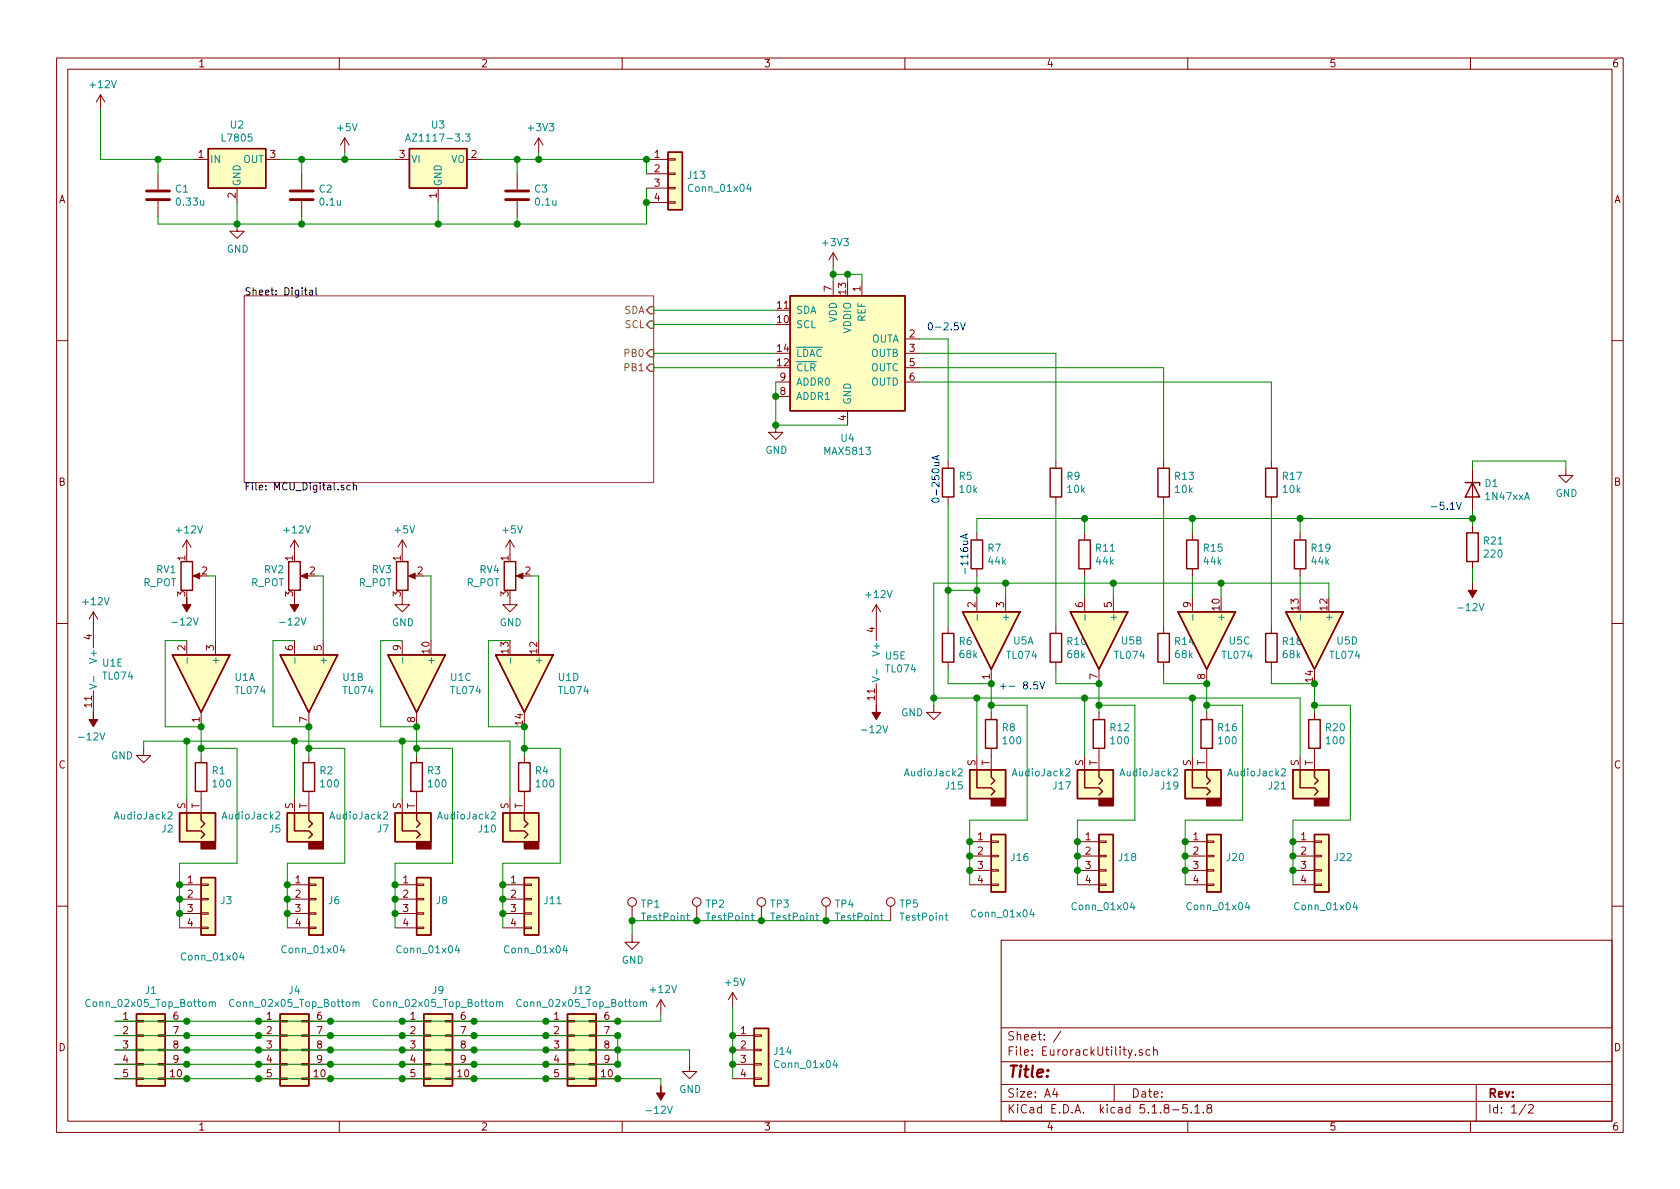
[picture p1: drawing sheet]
EESchema Schematic File Version 4
EELAYER 30 0
EELAYER END
$Descr A4 11693 8268
encoding utf-8
Sheet 1 2
Title ""
Date ""
Rev ""
Comp ""
Comment1 ""
Comment2 ""
Comment3 ""
Comment4 ""
$EndDescr
$Comp
L Amplifier_Operational:TL074 U1
U 1 1
P 1400 4750
F 0 "U1" V 1354 4980 50  0000 L CNN
F 1 "TL074" V 1445 4980 50  0000 L CNN
F 2 "" H 1350 4850 50  0001 C CNN
F 3 "http://www.ti.com/lit/ds/symlink/tl071.pdf" H 1450 4950 50  0001 C CNN
	1    1400 4750
	0    1    1    0   
$EndComp
$Comp
L Device:R_POT RV1
U 1 1
P 1300 4000
F 0 "RV1" H 1231 4046 50  0000 R CNN
F 1 "R_POT" H 1231 3955 50  0000 R CNN
F 2 "" H 1300 4000 50  0001 C CNN
F 3 "~" H 1300 4000 50  0001 C CNN
	1    1300 4000
	1    0    0    -1  
$EndComp
$Comp
L Amplifier_Operational:TL074 U1
U 2 1
P 2150 4750
F 0 "U1" V 2104 4980 50  0000 L CNN
F 1 "TL074" V 2195 4980 50  0000 L CNN
F 2 "" H 2100 4850 50  0001 C CNN
F 3 "http://www.ti.com/lit/ds/symlink/tl071.pdf" H 2200 4950 50  0001 C CNN
	2    2150 4750
	0    1    1    0   
$EndComp
$Comp
L Amplifier_Operational:TL074 U1
U 3 1
P 2900 4750
F 0 "U1" V 2854 4980 50  0000 L CNN
F 1 "TL074" V 2945 4980 50  0000 L CNN
F 2 "" H 2850 4850 50  0001 C CNN
F 3 "http://www.ti.com/lit/ds/symlink/tl071.pdf" H 2950 4950 50  0001 C CNN
	3    2900 4750
	0    1    1    0   
$EndComp
$Comp
L Amplifier_Operational:TL074 U1
U 4 1
P 3650 4750
F 0 "U1" V 3604 4980 50  0000 L CNN
F 1 "TL074" V 3695 4980 50  0000 L CNN
F 2 "" H 3600 4850 50  0001 C CNN
F 3 "http://www.ti.com/lit/ds/symlink/tl071.pdf" H 3700 4950 50  0001 C CNN
	4    3650 4750
	0    1    1    0   
$EndComp
$Comp
L Amplifier_Operational:TL074 U1
U 5 1
P 750 4650
F 0 "U1" H 708 4696 50  0000 L CNN
F 1 "TL074" H 708 4605 50  0000 L CNN
F 2 "" H 700 4750 50  0001 C CNN
F 3 "http://www.ti.com/lit/ds/symlink/tl071.pdf" H 800 4850 50  0001 C CNN
	5    750  4650
	1    0    0    -1  
$EndComp
Wire Wire Line
	1400 5050 1150 5050
Wire Wire Line
	1150 5050 1150 4450
Wire Wire Line
	1150 4450 1300 4450
Wire Wire Line
	1900 5050 1900 4450
Wire Wire Line
	1900 4450 2050 4450
Wire Wire Line
	1900 5050 2150 5050
Wire Wire Line
	2900 5050 2650 5050
Wire Wire Line
	2650 5050 2650 4450
Wire Wire Line
	2650 4450 2800 4450
Wire Wire Line
	3650 5050 3400 5050
Wire Wire Line
	3400 5050 3400 4450
Wire Wire Line
	3400 4450 3550 4450
Wire Wire Line
	1500 4450 1500 4000
Wire Wire Line
	1500 4000 1450 4000
$Comp
L Device:R_POT RV2
U 1 1
P 2050 4000
F 0 "RV2" H 1981 4046 50  0000 R CNN
F 1 "R_POT" H 1981 3955 50  0000 R CNN
F 2 "" H 2050 4000 50  0001 C CNN
F 3 "~" H 2050 4000 50  0001 C CNN
	1    2050 4000
	1    0    0    -1  
$EndComp
Wire Wire Line
	2250 4450 2250 4000
Wire Wire Line
	2250 4000 2200 4000
$Comp
L Device:R_POT RV3
U 1 1
P 2800 4000
F 0 "RV3" H 2731 4046 50  0000 R CNN
F 1 "R_POT" H 2731 3955 50  0000 R CNN
F 2 "" H 2800 4000 50  0001 C CNN
F 3 "~" H 2800 4000 50  0001 C CNN
	1    2800 4000
	1    0    0    -1  
$EndComp
Wire Wire Line
	3000 4450 3000 4000
Wire Wire Line
	3000 4000 2950 4000
$Comp
L Device:R_POT RV4
U 1 1
P 3550 4000
F 0 "RV4" H 3481 4046 50  0000 R CNN
F 1 "R_POT" H 3481 3955 50  0000 R CNN
F 2 "" H 3550 4000 50  0001 C CNN
F 3 "~" H 3550 4000 50  0001 C CNN
	1    3550 4000
	1    0    0    -1  
$EndComp
Wire Wire Line
	3750 4450 3750 4000
Wire Wire Line
	3750 4000 3700 4000
$Comp
L power:+12V #PWR0101
U 1 1
P 1300 3850
F 0 "#PWR0101" H 1300 3700 50  0001 C CNN
F 1 "+12V" H 1315 4023 50  0000 C CNN
F 2 "" H 1300 3850 50  0001 C CNN
F 3 "" H 1300 3850 50  0001 C CNN
	1    1300 3850
	1    0    0    -1  
$EndComp
$Comp
L power:+12V #PWR0102
U 1 1
P 2050 3850
F 0 "#PWR0102" H 2050 3700 50  0001 C CNN
F 1 "+12V" H 2065 4023 50  0000 C CNN
F 2 "" H 2050 3850 50  0001 C CNN
F 3 "" H 2050 3850 50  0001 C CNN
	1    2050 3850
	1    0    0    -1  
$EndComp
$Comp
L power:-12V #PWR0103
U 1 1
P 1300 4150
F 0 "#PWR0103" H 1300 4250 50  0001 C CNN
F 1 "-12V" H 1315 4323 50  0000 C CNN
F 2 "" H 1300 4150 50  0001 C CNN
F 3 "" H 1300 4150 50  0001 C CNN
	1    1300 4150
	-1   0    0    1   
$EndComp
$Comp
L power:-12V #PWR0104
U 1 1
P 2050 4150
F 0 "#PWR0104" H 2050 4250 50  0001 C CNN
F 1 "-12V" H 2065 4323 50  0000 C CNN
F 2 "" H 2050 4150 50  0001 C CNN
F 3 "" H 2050 4150 50  0001 C CNN
	1    2050 4150
	-1   0    0    1   
$EndComp
$Comp
L power:GND #PWR0105
U 1 1
P 2800 4150
F 0 "#PWR0105" H 2800 3900 50  0001 C CNN
F 1 "GND" H 2805 3977 50  0000 C CNN
F 2 "" H 2800 4150 50  0001 C CNN
F 3 "" H 2800 4150 50  0001 C CNN
	1    2800 4150
	1    0    0    -1  
$EndComp
$Comp
L power:GND #PWR0106
U 1 1
P 3550 4150
F 0 "#PWR0106" H 3550 3900 50  0001 C CNN
F 1 "GND" H 3555 3977 50  0000 C CNN
F 2 "" H 3550 4150 50  0001 C CNN
F 3 "" H 3550 4150 50  0001 C CNN
	1    3550 4150
	1    0    0    -1  
$EndComp
$Comp
L power:+12V #PWR0107
U 1 1
P 650 4350
F 0 "#PWR0107" H 650 4200 50  0001 C CNN
F 1 "+12V" H 665 4523 50  0000 C CNN
F 2 "" H 650 4350 50  0001 C CNN
F 3 "" H 650 4350 50  0001 C CNN
	1    650  4350
	1    0    0    -1  
$EndComp
$Comp
L Regulator_Linear:L7805 U2
U 1 1
P 1650 1100
F 0 "U2" H 1650 1342 50  0000 C CNN
F 1 "L7805" H 1650 1251 50  0000 C CNN
F 2 "" H 1675 950 50  0001 L CIN
F 3 "http://www.st.com/content/ccc/resource/technical/document/datasheet/41/4f/b3/b0/12/d4/47/88/CD00000444.pdf/files/CD00000444.pdf/jcr:content/translations/en.CD00000444.pdf" H 1650 1050 50  0001 C CNN
	1    1650 1100
	1    0    0    -1  
$EndComp
$Comp
L power:+12V #PWR0108
U 1 1
P 700 750
F 0 "#PWR0108" H 700 600 50  0001 C CNN
F 1 "+12V" H 715 923 50  0000 C CNN
F 2 "" H 700 750 50  0001 C CNN
F 3 "" H 700 750 50  0001 C CNN
	1    700  750 
	1    0    0    -1  
$EndComp
$Comp
L power:GND #PWR0109
U 1 1
P 1650 1550
F 0 "#PWR0109" H 1650 1300 50  0001 C CNN
F 1 "GND" H 1655 1377 50  0000 C CNN
F 2 "" H 1650 1550 50  0001 C CNN
F 3 "" H 1650 1550 50  0001 C CNN
	1    1650 1550
	1    0    0    -1  
$EndComp
$Comp
L Device:C C1
U 1 1
P 1100 1350
F 0 "C1" H 1215 1396 50  0000 L CNN
F 1 "0.33u" H 1215 1305 50  0000 L CNN
F 2 "" H 1138 1200 50  0001 C CNN
F 3 "~" H 1100 1350 50  0001 C CNN
	1    1100 1350
	1    0    0    -1  
$EndComp
$Comp
L Device:C C2
U 1 1
P 2100 1350
F 0 "C2" H 2215 1396 50  0000 L CNN
F 1 "0.1u" H 2215 1305 50  0000 L CNN
F 2 "" H 2138 1200 50  0001 C CNN
F 3 "~" H 2100 1350 50  0001 C CNN
	1    2100 1350
	1    0    0    -1  
$EndComp
Wire Wire Line
	1100 1200 1100 1100
Wire Wire Line
	1100 1100 1350 1100
Wire Wire Line
	1100 1500 1100 1550
Wire Wire Line
	1100 1550 1650 1550
Wire Wire Line
	1650 1400 1650 1550
Connection ~ 1650 1550
Wire Wire Line
	1650 1550 2100 1550
Wire Wire Line
	2100 1550 2100 1500
Wire Wire Line
	2100 1200 2100 1100
Wire Wire Line
	2100 1100 1950 1100
Wire Wire Line
	2100 1100 2400 1100
Wire Wire Line
	2400 1100 2400 1050
Connection ~ 2100 1100
$Comp
L power:+5V #PWR0110
U 1 1
P 2400 1050
F 0 "#PWR0110" H 2400 900 50  0001 C CNN
F 1 "+5V" H 2415 1223 50  0000 C CNN
F 2 "" H 2400 1050 50  0001 C CNN
F 3 "" H 2400 1050 50  0001 C CNN
	1    2400 1050
	1    0    0    -1  
$EndComp
$Comp
L power:+5V #PWR0111
U 1 1
P 2800 3850
F 0 "#PWR0111" H 2800 3700 50  0001 C CNN
F 1 "+5V" H 2815 4023 50  0000 C CNN
F 2 "" H 2800 3850 50  0001 C CNN
F 3 "" H 2800 3850 50  0001 C CNN
	1    2800 3850
	1    0    0    -1  
$EndComp
$Comp
L power:+5V #PWR0112
U 1 1
P 3550 3850
F 0 "#PWR0112" H 3550 3700 50  0001 C CNN
F 1 "+5V" H 3565 4023 50  0000 C CNN
F 2 "" H 3550 3850 50  0001 C CNN
F 3 "" H 3550 3850 50  0001 C CNN
	1    3550 3850
	1    0    0    -1  
$EndComp
$Comp
L Regulator_Linear:AZ1117-3.3 U3
U 1 1
P 3050 1100
F 0 "U3" H 3050 1342 50  0000 C CNN
F 1 "AZ1117-3.3" H 3050 1251 50  0000 C CNN
F 2 "" H 3050 1350 50  0001 C CIN
F 3 "https://www.diodes.com/assets/Datasheets/AZ1117.pdf" H 3050 1100 50  0001 C CNN
	1    3050 1100
	1    0    0    -1  
$EndComp
Wire Wire Line
	3050 1400 3050 1550
Wire Wire Line
	3050 1550 2100 1550
Connection ~ 2100 1550
Wire Wire Line
	2750 1100 2400 1100
Connection ~ 2400 1100
Wire Wire Line
	3350 1100 3600 1100
Wire Wire Line
	3750 1100 3750 1050
$Comp
L power:+3V3 #PWR0113
U 1 1
P 3750 1050
F 0 "#PWR0113" H 3750 900 50  0001 C CNN
F 1 "+3V3" H 3765 1223 50  0000 C CNN
F 2 "" H 3750 1050 50  0001 C CNN
F 3 "" H 3750 1050 50  0001 C CNN
	1    3750 1050
	1    0    0    -1  
$EndComp
$Comp
L Device:C C3
U 1 1
P 3600 1350
F 0 "C3" H 3715 1396 50  0000 L CNN
F 1 "0.1u" H 3715 1305 50  0000 L CNN
F 2 "" H 3638 1200 50  0001 C CNN
F 3 "~" H 3600 1350 50  0001 C CNN
	1    3600 1350
	1    0    0    -1  
$EndComp
Wire Wire Line
	3600 1200 3600 1100
Connection ~ 3600 1100
Wire Wire Line
	3600 1100 3750 1100
Wire Wire Line
	3600 1500 3600 1550
Wire Wire Line
	3600 1550 3050 1550
Connection ~ 3050 1550
Wire Wire Line
	6750 6150 6750 6050
Wire Wire Line
	7500 6150 7500 6050
Wire Wire Line
	8250 6050 8250 6150
Wire Wire Line
	9000 6150 9000 6050
$Comp
L Connector:AudioJack2 J2
U 1 1
P 1400 5750
F 0 "J2" V 1386 5938 50  0000 L CNN
F 1 "AudioJack2" V 1477 5938 50  0000 L CNN
F 2 "" H 1400 5750 50  0001 C CNN
F 3 "~" H 1400 5750 50  0001 C CNN
	1    1400 5750
	0    -1   -1   0   
$EndComp
$Comp
L Connector:AudioJack2 J5
U 1 1
P 2150 5750
F 0 "J5" V 2136 5938 50  0000 L CNN
F 1 "AudioJack2" V 2227 5938 50  0000 L CNN
F 2 "" H 2150 5750 50  0001 C CNN
F 3 "~" H 2150 5750 50  0001 C CNN
	1    2150 5750
	0    -1   -1   0   
$EndComp
$Comp
L Connector:AudioJack2 J10
U 1 1
P 3650 5750
F 0 "J10" V 3636 5938 50  0000 L CNN
F 1 "AudioJack2" V 3727 5938 50  0000 L CNN
F 2 "" H 3650 5750 50  0001 C CNN
F 3 "~" H 3650 5750 50  0001 C CNN
	1    3650 5750
	0    -1   -1   0   
$EndComp
$Comp
L Connector:AudioJack2 J7
U 1 1
P 2900 5750
F 0 "J7" V 2886 5938 50  0000 L CNN
F 1 "AudioJack2" V 2977 5938 50  0000 L CNN
F 2 "" H 2900 5750 50  0001 C CNN
F 3 "~" H 2900 5750 50  0001 C CNN
	1    2900 5750
	0    -1   -1   0   
$EndComp
Wire Wire Line
	1000 5150 1000 5200
$Comp
L power:GND #PWR0114
U 1 1
P 1000 5200
F 0 "#PWR0114" H 1000 4950 50  0001 C CNN
F 1 "GND" H 850 5150 50  0000 C CNN
F 2 "" H 1000 5200 50  0001 C CNN
F 3 "" H 1000 5200 50  0001 C CNN
	1    1000 5200
	1    0    0    -1  
$EndComp
$Comp
L Connector_Generic:Conn_01x04 J3
U 1 1
P 1450 6250
F 0 "J3" H 1530 6242 50  0000 L CNN
F 1 "Conn_01x04" H 1250 5850 50  0000 L CNN
F 2 "" H 1450 6250 50  0001 C CNN
F 3 "~" H 1450 6250 50  0001 C CNN
	1    1450 6250
	1    0    0    -1  
$EndComp
$Comp
L Connector_Generic:Conn_01x04 J6
U 1 1
P 2200 6250
F 0 "J6" H 2280 6242 50  0000 L CNN
F 1 "Conn_01x04" H 1950 5900 50  0000 L CNN
F 2 "" H 2200 6250 50  0001 C CNN
F 3 "~" H 2200 6250 50  0001 C CNN
	1    2200 6250
	1    0    0    -1  
$EndComp
$Comp
L Connector_Generic:Conn_01x04 J8
U 1 1
P 2950 6250
F 0 "J8" H 3030 6242 50  0000 L CNN
F 1 "Conn_01x04" H 2750 5900 50  0000 L CNN
F 2 "" H 2950 6250 50  0001 C CNN
F 3 "~" H 2950 6250 50  0001 C CNN
	1    2950 6250
	1    0    0    -1  
$EndComp
$Comp
L Connector_Generic:Conn_01x04 J11
U 1 1
P 3700 6250
F 0 "J11" H 3780 6242 50  0000 L CNN
F 1 "Conn_01x04" H 3500 5900 50  0000 L CNN
F 2 "" H 3700 6250 50  0001 C CNN
F 3 "~" H 3700 6250 50  0001 C CNN
	1    3700 6250
	1    0    0    -1  
$EndComp
Wire Wire Line
	1250 6450 1250 6350
Connection ~ 1250 6250
Wire Wire Line
	1250 6250 1250 6150
Connection ~ 1250 6350
Wire Wire Line
	1250 6350 1250 6250
Wire Wire Line
	1250 6150 1250 6000
Connection ~ 1250 6150
Wire Wire Line
	2000 6450 2000 6350
Connection ~ 2000 6150
Wire Wire Line
	2000 6150 2000 6000
Connection ~ 2000 6250
Wire Wire Line
	2000 6250 2000 6150
Connection ~ 2000 6350
Wire Wire Line
	2000 6350 2000 6250
Wire Wire Line
	2750 6000 2750 6150
Connection ~ 2750 6150
Wire Wire Line
	2750 6150 2750 6250
Connection ~ 2750 6250
Wire Wire Line
	2750 6250 2750 6350
Connection ~ 2750 6350
Wire Wire Line
	2750 6350 2750 6450
Wire Wire Line
	3500 6450 3500 6350
Connection ~ 3500 6150
Wire Wire Line
	3500 6150 3500 6000
Connection ~ 3500 6250
Wire Wire Line
	3500 6250 3500 6150
Connection ~ 3500 6350
Wire Wire Line
	3500 6350 3500 6250
Wire Wire Line
	1000 5150 1300 5150
Connection ~ 1300 5150
Wire Wire Line
	1300 5150 2050 5150
Wire Wire Line
	2050 5150 2050 5550
Connection ~ 2050 5150
Wire Wire Line
	2050 5150 2800 5150
Wire Wire Line
	2800 5150 2800 5550
Connection ~ 2800 5150
Wire Wire Line
	2800 5150 3550 5150
Wire Wire Line
	3550 5150 3550 5550
Wire Wire Line
	2900 5200 2900 5050
Wire Wire Line
	3650 5050 3650 5200
Wire Wire Line
	1400 5050 1400 5200
Wire Wire Line
	2150 5050 2150 5200
$Comp
L Device:R R1
U 1 1
P 1400 5400
F 0 "R1" H 1470 5446 50  0000 L CNN
F 1 "100" H 1470 5355 50  0000 L CNN
F 2 "" V 1330 5400 50  0001 C CNN
F 3 "~" H 1400 5400 50  0001 C CNN
	1    1400 5400
	1    0    0    -1  
$EndComp
Wire Wire Line
	1650 6000 1650 5200
Wire Wire Line
	1250 6000 1650 6000
Wire Wire Line
	1400 5200 1650 5200
Wire Wire Line
	2400 6000 2400 5200
Wire Wire Line
	2150 5200 2400 5200
Wire Wire Line
	2000 6000 2400 6000
Wire Wire Line
	3150 6000 3150 5200
Wire Wire Line
	2900 5200 3150 5200
Wire Wire Line
	2750 6000 3150 6000
Wire Wire Line
	3900 6000 3900 5200
Wire Wire Line
	3650 5200 3900 5200
Wire Wire Line
	3500 6000 3900 6000
Wire Wire Line
	1400 5250 1400 5200
Connection ~ 1400 5200
$Comp
L Device:R R2
U 1 1
P 2150 5400
F 0 "R2" H 2220 5446 50  0000 L CNN
F 1 "100" H 2220 5355 50  0000 L CNN
F 2 "" V 2080 5400 50  0001 C CNN
F 3 "~" H 2150 5400 50  0001 C CNN
	1    2150 5400
	1    0    0    -1  
$EndComp
$Comp
L Device:R R3
U 1 1
P 2900 5400
F 0 "R3" H 2970 5446 50  0000 L CNN
F 1 "100" H 2970 5355 50  0000 L CNN
F 2 "" V 2830 5400 50  0001 C CNN
F 3 "~" H 2900 5400 50  0001 C CNN
	1    2900 5400
	1    0    0    -1  
$EndComp
$Comp
L Device:R R4
U 1 1
P 3650 5400
F 0 "R4" H 3720 5446 50  0000 L CNN
F 1 "100" H 3720 5355 50  0000 L CNN
F 2 "" V 3580 5400 50  0001 C CNN
F 3 "~" H 3650 5400 50  0001 C CNN
	1    3650 5400
	1    0    0    -1  
$EndComp
Wire Wire Line
	2150 5200 2150 5250
Connection ~ 2150 5200
Wire Wire Line
	2900 5200 2900 5250
Connection ~ 2900 5200
Wire Wire Line
	3650 5250 3650 5200
Connection ~ 3650 5200
Wire Wire Line
	1300 5150 1300 5550
Connection ~ 1400 5050
Connection ~ 2150 5050
Connection ~ 2900 5050
Connection ~ 3650 5050
$Comp
L power:-12V #PWR0115
U 1 1
P 650 4950
F 0 "#PWR0115" H 650 5050 50  0001 C CNN
F 1 "-12V" H 665 5123 50  0000 C CNN
F 2 "" H 650 4950 50  0001 C CNN
F 3 "" H 650 4950 50  0001 C CNN
	1    650  4950
	-1   0    0    1   
$EndComp
$Comp
L Connector:TestPoint TP1
U 1 1
P 4400 6400
F 0 "TP1" H 4458 6518 50  0000 L CNN
F 1 "TestPoint" H 4458 6427 50  0000 L CNN
F 2 "" H 4600 6400 50  0001 C CNN
F 3 "~" H 4600 6400 50  0001 C CNN
	1    4400 6400
	1    0    0    -1  
$EndComp
$Comp
L Connector:TestPoint TP2
U 1 1
P 4850 6400
F 0 "TP2" H 4908 6518 50  0000 L CNN
F 1 "TestPoint" H 4908 6427 50  0000 L CNN
F 2 "" H 5050 6400 50  0001 C CNN
F 3 "~" H 5050 6400 50  0001 C CNN
	1    4850 6400
	1    0    0    -1  
$EndComp
$Comp
L Connector:TestPoint TP3
U 1 1
P 5300 6400
F 0 "TP3" H 5358 6518 50  0000 L CNN
F 1 "TestPoint" H 5358 6427 50  0000 L CNN
F 2 "" H 5500 6400 50  0001 C CNN
F 3 "~" H 5500 6400 50  0001 C CNN
	1    5300 6400
	1    0    0    -1  
$EndComp
$Comp
L Connector:TestPoint TP4
U 1 1
P 5750 6400
F 0 "TP4" H 5808 6518 50  0000 L CNN
F 1 "TestPoint" H 5808 6427 50  0000 L CNN
F 2 "" H 5950 6400 50  0001 C CNN
F 3 "~" H 5950 6400 50  0001 C CNN
	1    5750 6400
	1    0    0    -1  
$EndComp
$Comp
L Connector:TestPoint TP5
U 1 1
P 6200 6400
F 0 "TP5" H 6258 6518 50  0000 L CNN
F 1 "TestPoint" H 6258 6427 50  0000 L CNN
F 2 "" H 6400 6400 50  0001 C CNN
F 3 "~" H 6400 6400 50  0001 C CNN
	1    6200 6400
	1    0    0    -1  
$EndComp
Wire Wire Line
	6200 6400 5750 6400
Connection ~ 4850 6400
Wire Wire Line
	4850 6400 4400 6400
Connection ~ 5300 6400
Wire Wire Line
	5300 6400 4850 6400
Connection ~ 5750 6400
Wire Wire Line
	5750 6400 5300 6400
Wire Wire Line
	4400 6400 4400 6500
Connection ~ 4400 6400
$Comp
L power:GND #PWR0116
U 1 1
P 4400 6500
F 0 "#PWR0116" H 4400 6250 50  0001 C CNN
F 1 "GND" H 4405 6327 50  0000 C CNN
F 2 "" H 4400 6500 50  0001 C CNN
F 3 "" H 4400 6500 50  0001 C CNN
	1    4400 6500
	1    0    0    -1  
$EndComp
Wire Wire Line
	1100 1100 700  1100
Wire Wire Line
	700  1100 700  750 
Connection ~ 1100 1100
$Comp
L Connector_Generic:Conn_02x05_Top_Bottom J1
U 1 1
P 1000 7300
F 0 "J1" H 1050 7717 50  0000 C CNN
F 1 "Conn_02x05_Top_Bottom" H 1050 7626 50  0000 C CNN
F 2 "" H 1000 7300 50  0001 C CNN
F 3 "~" H 1000 7300 50  0001 C CNN
	1    1000 7300
	1    0    0    -1  
$EndComp
$Comp
L Connector_Generic:Conn_02x05_Top_Bottom J4
U 1 1
P 2000 7300
F 0 "J4" H 2050 7717 50  0000 C CNN
F 1 "Conn_02x05_Top_Bottom" H 2050 7626 50  0000 C CNN
F 2 "" H 2000 7300 50  0001 C CNN
F 3 "~" H 2000 7300 50  0001 C CNN
	1    2000 7300
	1    0    0    -1  
$EndComp
$Comp
L Connector_Generic:Conn_02x05_Top_Bottom J9
U 1 1
P 3000 7300
F 0 "J9" H 3050 7717 50  0000 C CNN
F 1 "Conn_02x05_Top_Bottom" H 3050 7626 50  0000 C CNN
F 2 "" H 3000 7300 50  0001 C CNN
F 3 "~" H 3000 7300 50  0001 C CNN
	1    3000 7300
	1    0    0    -1  
$EndComp
$Comp
L Connector_Generic:Conn_02x05_Top_Bottom J12
U 1 1
P 4000 7300
F 0 "J12" H 4050 7717 50  0000 C CNN
F 1 "Conn_02x05_Top_Bottom" H 4050 7626 50  0000 C CNN
F 2 "" H 4000 7300 50  0001 C CNN
F 3 "~" H 4000 7300 50  0001 C CNN
	1    4000 7300
	1    0    0    -1  
$EndComp
$Comp
L Connector_Generic:Conn_01x04 J14
U 1 1
P 5300 7300
F 0 "J14" H 5380 7292 50  0000 L CNN
F 1 "Conn_01x04" H 5380 7201 50  0000 L CNN
F 2 "" H 5300 7300 50  0001 C CNN
F 3 "~" H 5300 7300 50  0001 C CNN
	1    5300 7300
	1    0    0    -1  
$EndComp
Wire Wire Line
	5100 7500 5100 7400
Connection ~ 5100 7200
Wire Wire Line
	5100 7200 5100 7000
Connection ~ 5100 7300
Wire Wire Line
	5100 7300 5100 7200
Connection ~ 5100 7400
Wire Wire Line
	5100 7400 5100 7300
$Comp
L power:+5V #PWR0117
U 1 1
P 5100 7000
F 0 "#PWR0117" H 5100 6850 50  0001 C CNN
F 1 "+5V" H 5115 7173 50  0000 C CNN
F 2 "" H 5100 7000 50  0001 C CNN
F 3 "" H 5100 7000 50  0001 C CNN
	1    5100 7000
	1    0    0    -1  
$EndComp
Wire Wire Line
	4300 7100 3800 7100
Connection ~ 1300 7100
Wire Wire Line
	1300 7100 800  7100
Connection ~ 1800 7100
Wire Wire Line
	1800 7100 1300 7100
Connection ~ 2300 7100
Wire Wire Line
	2300 7100 1800 7100
Connection ~ 2800 7100
Wire Wire Line
	2800 7100 2300 7100
Connection ~ 3300 7100
Wire Wire Line
	3300 7100 2800 7100
Connection ~ 3800 7100
Wire Wire Line
	3800 7100 3300 7100
Wire Wire Line
	800  7200 1300 7200
Connection ~ 1300 7200
Wire Wire Line
	1300 7200 1800 7200
Connection ~ 1800 7200
Wire Wire Line
	1800 7200 2300 7200
Connection ~ 2300 7200
Wire Wire Line
	2300 7200 2800 7200
Connection ~ 2800 7200
Wire Wire Line
	2800 7200 3300 7200
Connection ~ 3300 7200
Wire Wire Line
	3300 7200 3800 7200
Connection ~ 3800 7200
Wire Wire Line
	3800 7200 4300 7200
Wire Wire Line
	800  7300 1300 7300
Connection ~ 1300 7300
Wire Wire Line
	1300 7300 1800 7300
Connection ~ 1800 7300
Wire Wire Line
	1800 7300 2300 7300
Connection ~ 2300 7300
Wire Wire Line
	2300 7300 2800 7300
Connection ~ 2800 7300
Wire Wire Line
	2800 7300 3300 7300
Connection ~ 3300 7300
Wire Wire Line
	3300 7300 3800 7300
Connection ~ 3800 7300
Wire Wire Line
	3800 7300 4300 7300
Wire Wire Line
	800  7400 1300 7400
Connection ~ 1300 7400
Wire Wire Line
	1300 7400 1800 7400
Connection ~ 1800 7400
Wire Wire Line
	1800 7400 2300 7400
Connection ~ 2300 7400
Wire Wire Line
	2300 7400 2800 7400
Connection ~ 2800 7400
Wire Wire Line
	2800 7400 3300 7400
Connection ~ 3300 7400
Wire Wire Line
	3300 7400 3800 7400
Connection ~ 3800 7400
Wire Wire Line
	3800 7400 4300 7400
Wire Wire Line
	800  7500 1300 7500
Wire Wire Line
	4600 7500 4600 7550
Connection ~ 1300 7500
Wire Wire Line
	1300 7500 1800 7500
Connection ~ 1800 7500
Wire Wire Line
	1800 7500 2300 7500
Connection ~ 2300 7500
Wire Wire Line
	2300 7500 2800 7500
Connection ~ 2800 7500
Wire Wire Line
	2800 7500 3300 7500
Connection ~ 3300 7500
Wire Wire Line
	3300 7500 3800 7500
Connection ~ 3800 7500
Wire Wire Line
	3800 7500 4300 7500
Connection ~ 4300 7500
Wire Wire Line
	4300 7500 4600 7500
Wire Wire Line
	4300 7100 4600 7100
Wire Wire Line
	4600 7100 4600 7050
Connection ~ 4300 7100
Wire Wire Line
	4300 7200 4300 7300
Connection ~ 4300 7200
Connection ~ 4300 7400
Connection ~ 4300 7300
Wire Wire Line
	4300 7300 4300 7400
Wire Wire Line
	4300 7300 4800 7300
Wire Wire Line
	4800 7300 4800 7400
$Comp
L power:GND #PWR0118
U 1 1
P 4800 7400
F 0 "#PWR0118" H 4800 7150 50  0001 C CNN
F 1 "GND" H 4805 7227 50  0000 C CNN
F 2 "" H 4800 7400 50  0001 C CNN
F 3 "" H 4800 7400 50  0001 C CNN
	1    4800 7400
	1    0    0    -1  
$EndComp
$Comp
L power:+12V #PWR0119
U 1 1
P 4600 7050
F 0 "#PWR0119" H 4600 6900 50  0001 C CNN
F 1 "+12V" H 4615 7223 50  0000 C CNN
F 2 "" H 4600 7050 50  0001 C CNN
F 3 "" H 4600 7050 50  0001 C CNN
	1    4600 7050
	1    0    0    -1  
$EndComp
$Comp
L power:-12V #PWR0120
U 1 1
P 4600 7550
F 0 "#PWR0120" H 4600 7650 50  0001 C CNN
F 1 "-12V" H 4615 7723 50  0000 C CNN
F 2 "" H 4600 7550 50  0001 C CNN
F 3 "" H 4600 7550 50  0001 C CNN
	1    4600 7550
	-1   0    0    1   
$EndComp
Connection ~ 9000 6050
Connection ~ 8250 6050
Connection ~ 7500 6050
Connection ~ 6750 6050
Wire Wire Line
	8850 2650 8850 3200
Wire Wire Line
	6400 2650 8850 2650
Wire Wire Line
	8100 2550 8100 3200
Wire Wire Line
	8100 2550 6400 2550
Wire Wire Line
	7350 2450 6400 2450
Wire Wire Line
	7350 3200 7350 2450
Wire Wire Line
	8850 4350 8850 3500
Wire Wire Line
	8100 3500 8100 4350
Connection ~ 8400 4750
Wire Wire Line
	8100 4750 8400 4750
Wire Wire Line
	8100 4650 8100 4750
Connection ~ 9150 4750
Wire Wire Line
	8850 4750 9150 4750
Wire Wire Line
	8850 4650 8850 4750
$Comp
L Device:R R18
U 1 1
P 8850 4500
F 0 "R18" H 8920 4546 50  0000 L CNN
F 1 "68k" H 8920 4455 50  0000 L CNN
F 2 "" V 8780 4500 50  0001 C CNN
F 3 "~" H 8850 4500 50  0001 C CNN
	1    8850 4500
	1    0    0    -1  
$EndComp
$Comp
L Device:R R14
U 1 1
P 8100 4500
F 0 "R14" H 8170 4546 50  0000 L CNN
F 1 "68k" H 8170 4455 50  0000 L CNN
F 2 "" V 8030 4500 50  0001 C CNN
F 3 "~" H 8100 4500 50  0001 C CNN
	1    8100 4500
	1    0    0    -1  
$EndComp
Wire Wire Line
	7350 3500 7350 4350
Connection ~ 7650 4750
Wire Wire Line
	7350 4750 7350 4650
Wire Wire Line
	7650 4750 7350 4750
Wire Wire Line
	6800 4850 6800 5250
Connection ~ 9150 4900
Wire Wire Line
	9150 4950 9150 4900
Connection ~ 8400 4900
Wire Wire Line
	8400 4900 8400 4950
Connection ~ 7650 4900
Wire Wire Line
	7650 4900 7650 4950
$Comp
L Device:R R20
U 1 1
P 9150 5100
F 0 "R20" H 9220 5146 50  0000 L CNN
F 1 "100" H 9220 5055 50  0000 L CNN
F 2 "" V 9080 5100 50  0001 C CNN
F 3 "~" H 9150 5100 50  0001 C CNN
	1    9150 5100
	1    0    0    -1  
$EndComp
$Comp
L Device:R R16
U 1 1
P 8400 5100
F 0 "R16" H 8470 5146 50  0000 L CNN
F 1 "100" H 8470 5055 50  0000 L CNN
F 2 "" V 8330 5100 50  0001 C CNN
F 3 "~" H 8400 5100 50  0001 C CNN
	1    8400 5100
	1    0    0    -1  
$EndComp
$Comp
L Device:R R12
U 1 1
P 7650 5100
F 0 "R12" H 7720 5146 50  0000 L CNN
F 1 "100" H 7720 5055 50  0000 L CNN
F 2 "" V 7580 5100 50  0001 C CNN
F 3 "~" H 7650 5100 50  0001 C CNN
	1    7650 5100
	1    0    0    -1  
$EndComp
Connection ~ 6900 4900
Wire Wire Line
	6900 4950 6900 4900
Wire Wire Line
	9000 5700 9400 5700
Wire Wire Line
	9150 4900 9400 4900
Wire Wire Line
	9400 5700 9400 4900
Wire Wire Line
	8250 5700 8650 5700
Wire Wire Line
	8400 4900 8650 4900
Wire Wire Line
	8650 5700 8650 4900
Wire Wire Line
	7500 5700 7900 5700
Wire Wire Line
	7650 4900 7900 4900
Wire Wire Line
	7900 5700 7900 4900
Wire Wire Line
	6900 4900 7150 4900
Wire Wire Line
	6750 5700 7150 5700
Wire Wire Line
	7150 5700 7150 4900
$Comp
L Device:R R8
U 1 1
P 6900 5100
F 0 "R8" H 6970 5146 50  0000 L CNN
F 1 "100" H 6970 5055 50  0000 L CNN
F 2 "" V 6830 5100 50  0001 C CNN
F 3 "~" H 6900 5100 50  0001 C CNN
	1    6900 5100
	1    0    0    -1  
$EndComp
Wire Wire Line
	7650 4750 7650 4900
Connection ~ 6900 4750
Wire Wire Line
	6900 4750 6900 4900
Wire Wire Line
	9150 4750 9150 4900
Wire Wire Line
	8400 4900 8400 4750
Wire Wire Line
	9050 4850 9050 5250
Wire Wire Line
	8300 4850 9050 4850
Connection ~ 8300 4850
Wire Wire Line
	8300 4850 8300 5250
Wire Wire Line
	7550 4850 8300 4850
Connection ~ 7550 4850
Wire Wire Line
	7550 4850 7550 5250
Wire Wire Line
	6800 4850 7550 4850
Connection ~ 6800 4850
Wire Wire Line
	6500 4850 6800 4850
Text Notes 6950 4800 0    50   ~ 0
+- 8.5V
$Comp
L Device:R R10
U 1 1
P 7350 4500
F 0 "R10" H 7420 4546 50  0000 L CNN
F 1 "68k" H 7420 4455 50  0000 L CNN
F 2 "" V 7280 4500 50  0001 C CNN
F 3 "~" H 7350 4500 50  0001 C CNN
	1    7350 4500
	1    0    0    -1  
$EndComp
$Comp
L Device:R R17
U 1 1
P 8850 3350
F 0 "R17" H 8920 3396 50  0000 L CNN
F 1 "10k" H 8920 3305 50  0000 L CNN
F 2 "" V 8780 3350 50  0001 C CNN
F 3 "~" H 8850 3350 50  0001 C CNN
	1    8850 3350
	1    0    0    -1  
$EndComp
$Comp
L Device:R R13
U 1 1
P 8100 3350
F 0 "R13" H 8170 3396 50  0000 L CNN
F 1 "10k" H 8170 3305 50  0000 L CNN
F 2 "" V 8030 3350 50  0001 C CNN
F 3 "~" H 8100 3350 50  0001 C CNN
	1    8100 3350
	1    0    0    -1  
$EndComp
$Comp
L Device:R R9
U 1 1
P 7350 3350
F 0 "R9" H 7420 3396 50  0000 L CNN
F 1 "10k" H 7420 3305 50  0000 L CNN
F 2 "" V 7280 3350 50  0001 C CNN
F 3 "~" H 7350 3350 50  0001 C CNN
	1    7350 3350
	1    0    0    -1  
$EndComp
Wire Wire Line
	6600 4750 6900 4750
Wire Wire Line
	6600 4650 6600 4750
Connection ~ 6600 4100
Wire Wire Line
	6600 4350 6600 4100
$Comp
L Device:R R6
U 1 1
P 6600 4500
F 0 "R6" H 6670 4546 50  0000 L CNN
F 1 "68k" H 6670 4455 50  0000 L CNN
F 2 "" V 6530 4500 50  0001 C CNN
F 3 "~" H 6600 4500 50  0001 C CNN
	1    6600 4500
	1    0    0    -1  
$EndComp
Text Notes 6450 2300 0    50   ~ 0
0-2.5V
Text Notes 6550 3500 1    50   ~ 0
0-250uA
Wire Wire Line
	6600 3200 6600 2350
Wire Wire Line
	6600 4100 6600 3500
$Comp
L Device:R R5
U 1 1
P 6600 3350
F 0 "R5" H 6670 3396 50  0000 L CNN
F 1 "10k" H 6670 3305 50  0000 L CNN
F 2 "" V 6530 3350 50  0001 C CNN
F 3 "~" H 6600 3350 50  0001 C CNN
	1    6600 3350
	1    0    0    -1  
$EndComp
Wire Wire Line
	6800 4100 6800 4000
Connection ~ 6800 4100
Wire Wire Line
	6600 4100 6800 4100
Wire Wire Line
	6400 2350 6600 2350
Text Notes 6750 4000 1    50   ~ 0
-116uA
Wire Wire Line
	9050 4150 9050 4000
Wire Wire Line
	8300 4150 8300 4000
Wire Wire Line
	7550 4150 7550 4000
Wire Wire Line
	6800 4150 6800 4100
Wire Wire Line
	7550 3600 8300 3600
Connection ~ 7550 3600
Wire Wire Line
	7550 3600 7550 3700
Wire Wire Line
	8300 3600 9050 3600
Connection ~ 8300 3600
Wire Wire Line
	8300 3600 8300 3700
Wire Wire Line
	9050 3600 10250 3600
Connection ~ 9050 3600
Wire Wire Line
	9050 3600 9050 3700
$Comp
L Device:R R19
U 1 1
P 9050 3850
F 0 "R19" H 9120 3896 50  0000 L CNN
F 1 "44k" H 9120 3805 50  0000 L CNN
F 2 "" V 8980 3850 50  0001 C CNN
F 3 "~" H 9050 3850 50  0001 C CNN
	1    9050 3850
	1    0    0    -1  
$EndComp
$Comp
L Device:R R15
U 1 1
P 8300 3850
F 0 "R15" H 8370 3896 50  0000 L CNN
F 1 "44k" H 8370 3805 50  0000 L CNN
F 2 "" V 8230 3850 50  0001 C CNN
F 3 "~" H 8300 3850 50  0001 C CNN
	1    8300 3850
	1    0    0    -1  
$EndComp
$Comp
L Device:R R11
U 1 1
P 7550 3850
F 0 "R11" H 7620 3896 50  0000 L CNN
F 1 "44k" H 7620 3805 50  0000 L CNN
F 2 "" V 7480 3850 50  0001 C CNN
F 3 "~" H 7550 3850 50  0001 C CNN
	1    7550 3850
	1    0    0    -1  
$EndComp
$Comp
L Device:R R7
U 1 1
P 6800 3850
F 0 "R7" H 6870 3896 50  0000 L CNN
F 1 "44k" H 6870 3805 50  0000 L CNN
F 2 "" V 6730 3850 50  0001 C CNN
F 3 "~" H 6800 3850 50  0001 C CNN
	1    6800 3850
	1    0    0    -1  
$EndComp
Wire Wire Line
	6800 3600 7550 3600
Wire Wire Line
	6800 3600 6800 3700
Connection ~ 8500 4050
Wire Wire Line
	9250 4050 9250 4150
Wire Wire Line
	8500 4050 9250 4050
Connection ~ 7750 4050
Wire Wire Line
	8500 4050 8500 4150
Wire Wire Line
	7750 4050 8500 4050
Connection ~ 7000 4050
Wire Wire Line
	7750 4050 7750 4150
Wire Wire Line
	7000 4050 7750 4050
Connection ~ 6500 4850
Wire Wire Line
	6500 4050 6500 4850
Wire Wire Line
	7000 4050 7000 4150
Wire Wire Line
	6500 4050 7000 4050
Text Notes 9950 3550 0    50   ~ 0
-5.1V
Wire Wire Line
	10250 3600 10250 3550
Connection ~ 10250 3600
Wire Wire Line
	10250 3650 10250 3600
Wire Wire Line
	10250 4050 10250 3950
$Comp
L Device:R R21
U 1 1
P 10250 3800
F 0 "R21" H 10320 3846 50  0000 L CNN
F 1 "220" H 10320 3755 50  0000 L CNN
F 2 "" V 10180 3800 50  0001 C CNN
F 3 "~" H 10250 3800 50  0001 C CNN
	1    10250 3800
	1    0    0    -1  
$EndComp
Wire Wire Line
	10900 3250 10900 3200
Wire Wire Line
	10250 3200 10250 3250
Wire Wire Line
	10900 3200 10250 3200
$Comp
L power:GND #PWR0121
U 1 1
P 10900 3250
F 0 "#PWR0121" H 10900 3000 50  0001 C CNN
F 1 "GND" H 10905 3077 50  0000 C CNN
F 2 "" H 10900 3250 50  0001 C CNN
F 3 "" H 10900 3250 50  0001 C CNN
	1    10900 3250
	1    0    0    -1  
$EndComp
$Comp
L Diode:1N47xxA D1
U 1 1
P 10250 3400
F 0 "D1" V 10204 3480 50  0000 L CNN
F 1 "1N47xxA" V 10295 3480 50  0000 L CNN
F 2 "Diode_THT:D_DO-41_SOD81_P10.16mm_Horizontal" H 10250 3225 50  0001 C CNN
F 3 "https://www.vishay.com/docs/85816/1n4728a.pdf" H 10250 3400 50  0001 C CNN
	1    10250 3400
	0    1    1    0   
$EndComp
$Comp
L power:-12V #PWR0122
U 1 1
P 10250 4050
F 0 "#PWR0122" H 10250 4150 50  0001 C CNN
F 1 "-12V" H 10265 4223 50  0000 C CNN
F 2 "" H 10250 4050 50  0001 C CNN
F 3 "" H 10250 4050 50  0001 C CNN
	1    10250 4050
	-1   0    0    1   
$EndComp
Connection ~ 5400 2750
Connection ~ 5400 2950
Wire Wire Line
	5400 2950 5400 2750
Wire Wire Line
	5900 2950 5400 2950
$Comp
L power:GND #PWR0123
U 1 1
P 5400 2950
F 0 "#PWR0123" H 5400 2700 50  0001 C CNN
F 1 "GND" H 5405 2777 50  0000 C CNN
F 2 "" H 5400 2950 50  0001 C CNN
F 3 "" H 5400 2950 50  0001 C CNN
	1    5400 2950
	1    0    0    -1  
$EndComp
Wire Wire Line
	5400 2650 5400 2750
Wire Wire Line
	9000 6050 9000 5950
Wire Wire Line
	9000 5950 9000 5850
Connection ~ 9000 5950
Wire Wire Line
	9000 5850 9000 5700
Connection ~ 9000 5850
Wire Wire Line
	8250 5950 8250 6050
Connection ~ 8250 5950
Wire Wire Line
	8250 5850 8250 5950
Connection ~ 8250 5850
Wire Wire Line
	8250 5700 8250 5850
Wire Wire Line
	7500 6050 7500 5950
Wire Wire Line
	7500 5950 7500 5850
Connection ~ 7500 5950
Wire Wire Line
	7500 5850 7500 5700
Connection ~ 7500 5850
Connection ~ 6750 5850
Wire Wire Line
	6750 5850 6750 5700
Wire Wire Line
	6750 6050 6750 5950
Wire Wire Line
	6750 5950 6750 5850
Connection ~ 6750 5950
$Comp
L Connector_Generic:Conn_01x04 J22
U 1 1
P 9200 5950
F 0 "J22" H 9280 5942 50  0000 L CNN
F 1 "Conn_01x04" H 9000 5600 50  0000 L CNN
F 2 "" H 9200 5950 50  0001 C CNN
F 3 "~" H 9200 5950 50  0001 C CNN
	1    9200 5950
	1    0    0    -1  
$EndComp
$Comp
L Connector_Generic:Conn_01x04 J20
U 1 1
P 8450 5950
F 0 "J20" H 8530 5942 50  0000 L CNN
F 1 "Conn_01x04" H 8250 5600 50  0000 L CNN
F 2 "" H 8450 5950 50  0001 C CNN
F 3 "~" H 8450 5950 50  0001 C CNN
	1    8450 5950
	1    0    0    -1  
$EndComp
$Comp
L Connector_Generic:Conn_01x04 J18
U 1 1
P 7700 5950
F 0 "J18" H 7780 5942 50  0000 L CNN
F 1 "Conn_01x04" H 7450 5600 50  0000 L CNN
F 2 "" H 7700 5950 50  0001 C CNN
F 3 "~" H 7700 5950 50  0001 C CNN
	1    7700 5950
	1    0    0    -1  
$EndComp
$Comp
L Connector_Generic:Conn_01x04 J16
U 1 1
P 6950 5950
F 0 "J16" H 7030 5942 50  0000 L CNN
F 1 "Conn_01x04" H 6750 5550 50  0000 L CNN
F 2 "" H 6950 5950 50  0001 C CNN
F 3 "~" H 6950 5950 50  0001 C CNN
	1    6950 5950
	1    0    0    -1  
$EndComp
$Comp
L power:GND #PWR0124
U 1 1
P 6500 4900
F 0 "#PWR0124" H 6500 4650 50  0001 C CNN
F 1 "GND" H 6350 4850 50  0000 C CNN
F 2 "" H 6500 4900 50  0001 C CNN
F 3 "" H 6500 4900 50  0001 C CNN
	1    6500 4900
	1    0    0    -1  
$EndComp
Wire Wire Line
	6500 4850 6500 4900
$Comp
L Connector:AudioJack2 J19
U 1 1
P 8400 5450
F 0 "J19" V 8386 5638 50  0000 L CNN
F 1 "AudioJack2" V 8477 5638 50  0000 L CNN
F 2 "" H 8400 5450 50  0001 C CNN
F 3 "~" H 8400 5450 50  0001 C CNN
	1    8400 5450
	0    -1   -1   0   
$EndComp
$Comp
L Connector:AudioJack2 J21
U 1 1
P 9150 5450
F 0 "J21" V 9136 5638 50  0000 L CNN
F 1 "AudioJack2" V 9227 5638 50  0000 L CNN
F 2 "" H 9150 5450 50  0001 C CNN
F 3 "~" H 9150 5450 50  0001 C CNN
	1    9150 5450
	0    -1   -1   0   
$EndComp
$Comp
L Connector:AudioJack2 J17
U 1 1
P 7650 5450
F 0 "J17" V 7636 5638 50  0000 L CNN
F 1 "AudioJack2" V 7727 5638 50  0000 L CNN
F 2 "" H 7650 5450 50  0001 C CNN
F 3 "~" H 7650 5450 50  0001 C CNN
	1    7650 5450
	0    -1   -1   0   
$EndComp
$Comp
L Connector:AudioJack2 J15
U 1 1
P 6900 5450
F 0 "J15" V 6886 5638 50  0000 L CNN
F 1 "AudioJack2" V 6977 5638 50  0000 L CNN
F 2 "" H 6900 5450 50  0001 C CNN
F 3 "~" H 6900 5450 50  0001 C CNN
	1    6900 5450
	0    -1   -1   0   
$EndComp
$Comp
L power:-12V #PWR0125
U 1 1
P 6100 4900
F 0 "#PWR0125" H 6100 5000 50  0001 C CNN
F 1 "-12V" H 6115 5073 50  0000 C CNN
F 2 "" H 6100 4900 50  0001 C CNN
F 3 "" H 6100 4900 50  0001 C CNN
	1    6100 4900
	-1   0    0    1   
$EndComp
$Comp
L power:+12V #PWR0126
U 1 1
P 6100 4300
F 0 "#PWR0126" H 6100 4150 50  0001 C CNN
F 1 "+12V" H 6115 4473 50  0000 C CNN
F 2 "" H 6100 4300 50  0001 C CNN
F 3 "" H 6100 4300 50  0001 C CNN
	1    6100 4300
	1    0    0    -1  
$EndComp
$Comp
L Amplifier_Operational:TL074 U5
U 5 1
P 6200 4600
F 0 "U5" H 6158 4646 50  0000 L CNN
F 1 "TL074" H 6158 4555 50  0000 L CNN
F 2 "" H 6150 4700 50  0001 C CNN
F 3 "http://www.ti.com/lit/ds/symlink/tl071.pdf" H 6250 4800 50  0001 C CNN
	5    6200 4600
	1    0    0    -1  
$EndComp
$Comp
L Amplifier_Operational:TL074 U5
U 4 1
P 9150 4450
F 0 "U5" V 9150 4600 50  0000 L CNN
F 1 "TL074" V 9250 4550 50  0000 L CNN
F 2 "" H 9100 4550 50  0001 C CNN
F 3 "http://www.ti.com/lit/ds/symlink/tl071.pdf" H 9200 4650 50  0001 C CNN
	4    9150 4450
	0    1    1    0   
$EndComp
$Comp
L Amplifier_Operational:TL074 U5
U 3 1
P 8400 4450
F 0 "U5" V 8400 4600 50  0000 L CNN
F 1 "TL074" V 8500 4550 50  0000 L CNN
F 2 "" H 8350 4550 50  0001 C CNN
F 3 "http://www.ti.com/lit/ds/symlink/tl071.pdf" H 8450 4650 50  0001 C CNN
	3    8400 4450
	0    1    1    0   
$EndComp
$Comp
L Amplifier_Operational:TL074 U5
U 2 1
P 7650 4450
F 0 "U5" V 7650 4600 50  0000 L CNN
F 1 "TL074" V 7750 4550 50  0000 L CNN
F 2 "" H 7600 4550 50  0001 C CNN
F 3 "http://www.ti.com/lit/ds/symlink/tl071.pdf" H 7700 4650 50  0001 C CNN
	2    7650 4450
	0    1    1    0   
$EndComp
$Comp
L Amplifier_Operational:TL074 U5
U 1 1
P 6900 4450
F 0 "U5" V 6900 4600 50  0000 L CNN
F 1 "TL074" V 7000 4550 50  0000 L CNN
F 2 "" H 6850 4550 50  0001 C CNN
F 3 "http://www.ti.com/lit/ds/symlink/tl071.pdf" H 6950 4650 50  0001 C CNN
	1    6900 4450
	0    1    1    0   
$EndComp
$Comp
L Analog_DAC:MAX5813 U4
U 1 1
P 5900 2450
F 0 "U4" H 5900 1861 50  0000 C CNN
F 1 "MAX5813" H 5900 1770 50  0000 C CNN
F 2 "" H 6350 2500 50  0001 C CNN
F 3 "http://datasheets.maximintegrated.com/en/ds/MAX5813-MAX5815.pdf" H 5950 2450 50  0001 C CNN
	1    5900 2450
	1    0    0    -1  
$EndComp
$Sheet
S 1700 2050 2850 1300
U 602CEF5F
F0 "Digital" 50
F1 "MCU_Digital.sch" 50
F2 "PB0" I R 4550 2450 50 
F3 "PB1" I R 4550 2550 50 
F4 "SCL" I R 4550 2250 50 
F5 "SDA" I R 4550 2150 50 
$EndSheet
$Comp
L Connector_Generic:Conn_01x04 J13
U 1 1
P 4700 1200
F 0 "J13" H 4780 1192 50  0000 L CNN
F 1 "Conn_01x04" H 4780 1101 50  0000 L CNN
F 2 "" H 4700 1200 50  0001 C CNN
F 3 "~" H 4700 1200 50  0001 C CNN
	1    4700 1200
	1    0    0    -1  
$EndComp
Wire Wire Line
	3750 1100 4500 1100
Wire Wire Line
	4500 1100 4500 1200
Connection ~ 3750 1100
Connection ~ 4500 1100
Wire Wire Line
	4500 1300 4500 1400
Wire Wire Line
	4500 1550 3600 1550
Connection ~ 4500 1400
Wire Wire Line
	4500 1400 4500 1550
Connection ~ 3600 1550
Wire Wire Line
	4550 2150 5400 2150
Wire Wire Line
	4550 2250 5400 2250
Wire Wire Line
	4550 2450 5400 2450
Wire Wire Line
	4550 2550 5400 2550
Wire Wire Line
	6000 1950 6000 1900
Wire Wire Line
	6000 1900 5900 1900
Wire Wire Line
	5800 1900 5800 1950
Wire Wire Line
	5900 1950 5900 1900
Connection ~ 5900 1900
Wire Wire Line
	5900 1900 5800 1900
Wire Wire Line
	5800 1900 5800 1850
Connection ~ 5800 1900
$Comp
L power:+3V3 #PWR?
U 1 1
P 5800 1850
F 0 "#PWR?" H 5800 1700 50  0001 C CNN
F 1 "+3V3" H 5815 2023 50  0000 C CNN
F 2 "" H 5800 1850 50  0001 C CNN
F 3 "" H 5800 1850 50  0001 C CNN
	1    5800 1850
	1    0    0    -1  
$EndComp
$EndSCHEMATC
